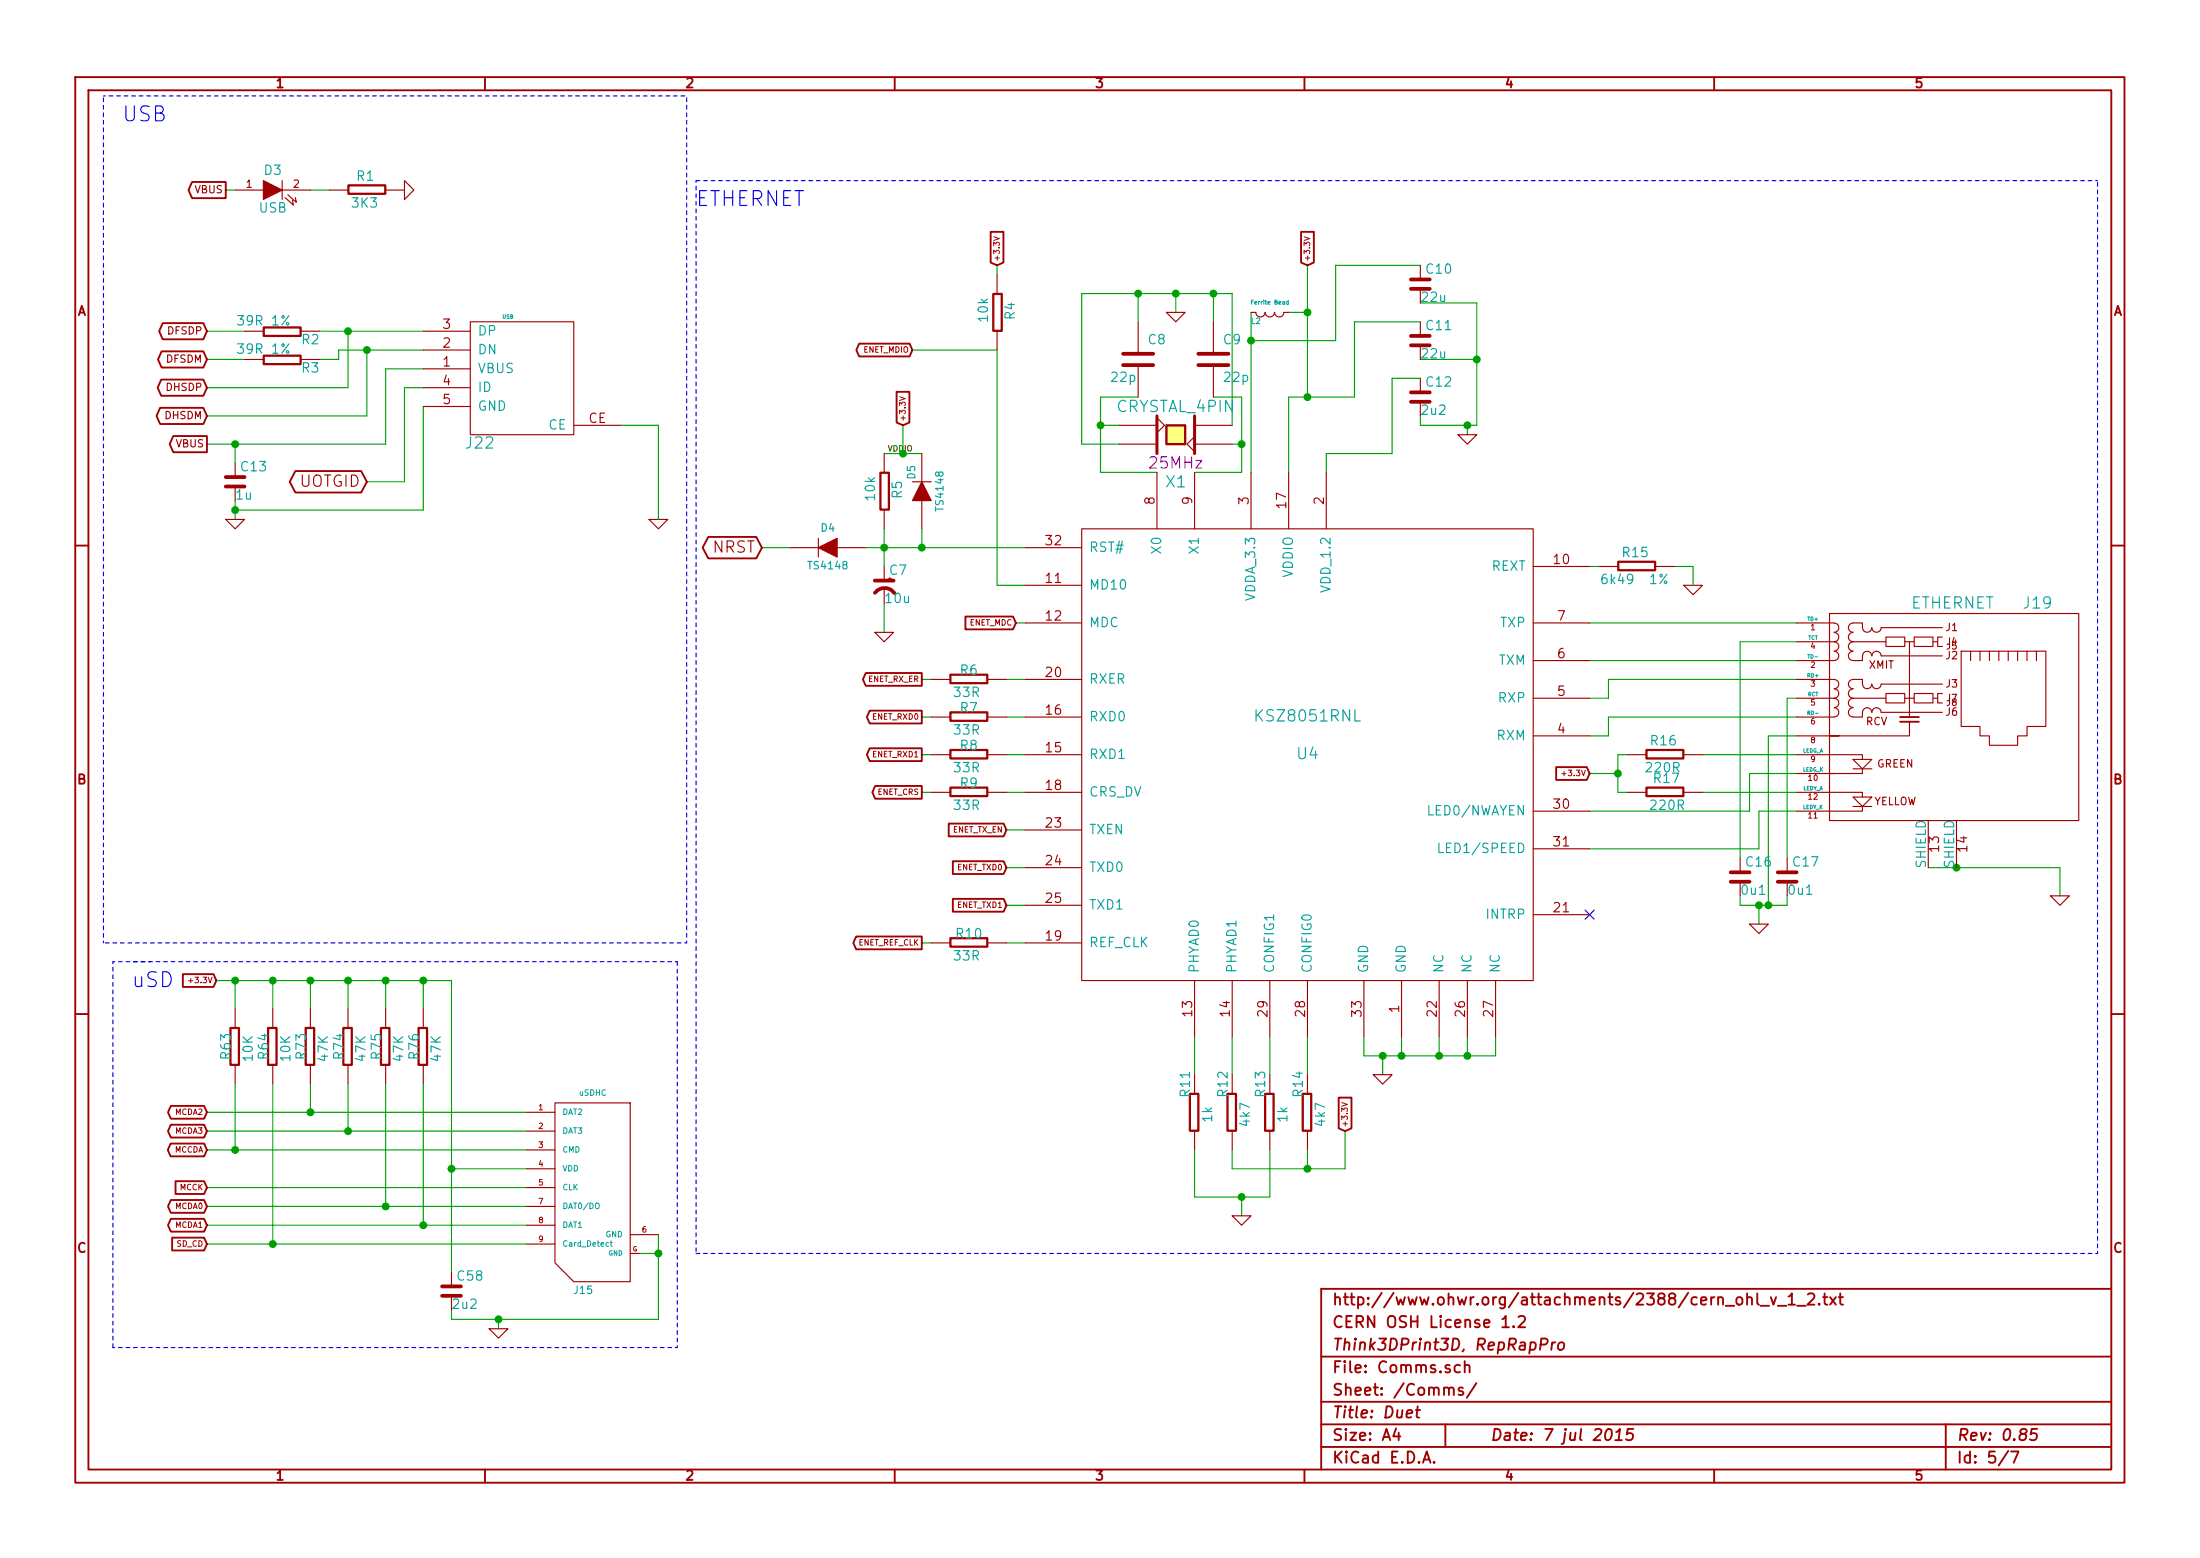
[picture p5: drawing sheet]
EESchema Schematic File Version 2
LIBS:power
LIBS:device
LIBS:transistors
LIBS:conn
LIBS:linear
LIBS:regul
LIBS:74xx
LIBS:cmos4000
LIBS:adc-dac
LIBS:memory
LIBS:xilinx
LIBS:special
LIBS:microcontrollers
LIBS:dsp
LIBS:microchip
LIBS:analog_switches
LIBS:motorola
LIBS:texas
LIBS:intel
LIBS:audio
LIBS:interface
LIBS:digital-audio
LIBS:philips
LIBS:display
LIBS:cypress
LIBS:siliconi
LIBS:opto
LIBS:atmel
LIBS:contrib
LIBS:valves
LIBS:FE
LIBS:Duet0.85-cache
EELAYER 27 0
EELAYER END
$Descr A4 11693 8268
encoding utf-8
Sheet 5 7
Title "Duet"
Date "7 jul 2015"
Rev "0.85"
Comp "Think3DPrint3D, RepRapPro"
Comment1 "CERN OSH License 1.2"
Comment2 "http://www.ohwr.org/attachments/2388/cern_ohl_v_1_2.txt"
Comment3 ""
Comment4 ""
$EndDescr
Wire Wire Line
	7550 2000 7400 2000
Wire Wire Line
	7400 2000 7400 2400
Wire Wire Line
	7400 2400 7050 2400
Wire Wire Line
	7550 1400 7100 1400
Wire Wire Line
	7100 1400 7100 1800
Wire Wire Line
	7100 1800 6650 1800
Wire Wire Line
	3500 2250 3300 2250
Wire Wire Line
	7800 2300 7800 2250
Wire Wire Line
	7550 2200 7550 2250
Connection ~ 1450 5200
Wire Wire Line
	1450 5200 1450 5350
Connection ~ 1450 6600
Wire Wire Line
	1450 5750 1450 6600
Connection ~ 1850 5200
Wire Wire Line
	1850 5200 1850 5350
Connection ~ 2250 5200
Wire Wire Line
	2250 5350 2250 5200
Connection ~ 1850 6000
Wire Wire Line
	1850 5750 1850 6000
Connection ~ 2250 6500
Wire Wire Line
	2250 5750 2250 6500
Connection ~ 6600 6350
Wire Wire Line
	6600 6450 6600 6350
Connection ~ 6450 1550
Wire Wire Line
	6550 1550 5750 1550
Wire Wire Line
	6550 1550 6550 2250
Connection ~ 5850 2250
Wire Wire Line
	5850 2500 5850 2100
Wire Wire Line
	5850 2500 6150 2500
Wire Wire Line
	6450 2100 6600 2100
Wire Wire Line
	6550 2350 6600 2350
Wire Wire Line
	2250 2050 2150 2050
Wire Wire Line
	2150 2050 2150 2550
Wire Wire Line
	2150 2550 1950 2550
Wire Wire Line
	1250 2750 1250 2650
Wire Wire Line
	5300 1450 5300 1400
Connection ~ 2400 6200
Wire Wire Line
	1100 6500 2800 6500
Wire Wire Line
	1100 6300 2800 6300
Wire Wire Line
	1100 6000 2800 6000
Connection ~ 3500 6650
Wire Wire Line
	3500 6550 3500 7000
Wire Wire Line
	3500 7000 2400 7000
Wire Notes Line
	3650 5000 550  5000
Wire Wire Line
	2250 1950 2050 1950
Wire Wire Line
	2050 1950 2050 2350
Wire Wire Line
	1100 2050 1850 2050
Connection ~ 1850 1750
Wire Wire Line
	1850 2050 1850 1750
Wire Wire Line
	1250 1000 1200 1000
Wire Wire Line
	7550 1900 7850 1900
Wire Wire Line
	5450 4400 5350 4400
Wire Wire Line
	5450 4800 5350 4800
Wire Notes Line
	11150 6650 3700 6650
Wire Notes Line
	11150 6650 11150 950 
Wire Notes Line
	11150 950  3700 950 
Wire Wire Line
	9400 4800 9400 3900
Wire Wire Line
	9550 3700 9500 3700
Wire Wire Line
	9500 3700 9500 4550
Connection ~ 9400 4800
Wire Wire Line
	9550 4300 9350 4300
Wire Wire Line
	9550 4100 9300 4100
Wire Wire Line
	9550 3800 8550 3800
Wire Wire Line
	9550 3500 8450 3500
Wire Wire Line
	8650 4200 8600 4200
Wire Wire Line
	8600 4200 8600 4000
Wire Wire Line
	8600 4000 8650 4000
Wire Wire Line
	8450 4500 9350 4500
Wire Wire Line
	9350 4500 9350 4300
Wire Wire Line
	8450 3700 8550 3700
Wire Wire Line
	8550 3700 8550 3600
Wire Notes Line
	800  5100 600  5100
Wire Notes Line
	600  5100 600  7150
Wire Notes Line
	600  7150 3600 7150
Wire Notes Line
	3600 7150 3600 5100
Wire Notes Line
	3600 5100 700  5100
Wire Notes Line
	3700 950  3700 6650
Wire Wire Line
	2050 2350 1100 2350
Wire Wire Line
	1100 1750 1300 1750
Connection ~ 6950 6200
Wire Wire Line
	7150 6000 7150 6200
Wire Wire Line
	7150 6200 6550 6200
Wire Wire Line
	6550 6200 6550 6100
Wire Wire Line
	6750 5700 6750 5500
Wire Wire Line
	6350 5700 6350 5500
Wire Wire Line
	5450 4200 5350 4200
Wire Wire Line
	4950 5000 4900 5000
Wire Wire Line
	5450 3600 5350 3600
Wire Wire Line
	4950 3800 4900 3800
Connection ~ 4900 2900
Wire Wire Line
	5450 2900 4600 2900
Wire Wire Line
	4700 3350 4700 3200
Connection ~ 6950 1650
Wire Wire Line
	6950 1400 6950 2100
Wire Wire Line
	6850 1650 6950 1650
Wire Wire Line
	6850 2500 6850 2100
Wire Wire Line
	7050 2400 7050 2500
Wire Wire Line
	9000 3100 9000 3000
Wire Wire Line
	9000 3000 8900 3000
Connection ~ 6250 1550
Wire Wire Line
	6450 1550 6450 1700
Connection ~ 7800 5600
Wire Wire Line
	7950 5500 7950 5600
Wire Wire Line
	7950 5600 7250 5600
Connection ~ 7450 5600
Wire Wire Line
	7650 5600 7650 5500
Wire Wire Line
	7350 5700 7350 5600
Wire Wire Line
	7250 5600 7250 5500
Wire Wire Line
	7450 5600 7450 5500
Connection ~ 7350 5600
Wire Wire Line
	7800 5600 7800 5500
Connection ~ 7650 5600
Wire Wire Line
	6050 1700 6050 1550
Wire Wire Line
	6250 1550 6250 1650
Wire Wire Line
	8450 3000 8500 3000
Connection ~ 7850 1900
Wire Wire Line
	6650 1650 6650 2500
Connection ~ 6650 1800
Connection ~ 6950 2100
Wire Wire Line
	4050 2900 4200 2900
Wire Wire Line
	4900 2800 4900 2900
Connection ~ 4700 2900
Wire Wire Line
	4700 3000 4700 2800
Wire Wire Line
	4900 2400 4700 2400
Wire Wire Line
	5350 4000 5450 4000
Wire Wire Line
	5350 3800 5450 3800
Wire Wire Line
	4950 4000 4900 4000
Wire Wire Line
	5450 5000 5350 5000
Wire Wire Line
	4950 3600 4900 3600
Wire Wire Line
	4950 4200 4900 4200
Wire Wire Line
	6550 5700 6550 5500
Wire Wire Line
	6950 6100 6950 6200
Wire Wire Line
	1100 1900 1300 1900
Wire Wire Line
	1700 1750 2250 1750
Wire Wire Line
	2250 1850 1800 1850
Wire Wire Line
	1800 1850 1800 1900
Wire Wire Line
	1800 1900 1700 1900
Wire Notes Line
	3650 5000 3650 500 
Wire Notes Line
	550  5000 550  500 
Wire Wire Line
	2650 7050 2650 7000
Connection ~ 2650 7000
Wire Wire Line
	8550 3800 8550 3900
Wire Wire Line
	8550 3900 8450 3900
Wire Wire Line
	9300 4100 9300 4300
Wire Wire Line
	9300 4300 8450 4300
Wire Wire Line
	8450 4100 8600 4100
Connection ~ 8600 4100
Wire Wire Line
	9550 3300 8450 3300
Wire Wire Line
	8550 3600 9550 3600
Wire Wire Line
	9550 4000 9050 4000
Wire Wire Line
	9550 4200 9050 4200
Wire Wire Line
	9500 4750 9500 4800
Wire Wire Line
	9500 4800 9250 4800
Wire Wire Line
	9250 4800 9250 4750
Wire Wire Line
	9250 4550 9250 3400
Wire Wire Line
	9250 3400 9550 3400
Wire Wire Line
	9400 3900 9550 3900
Wire Wire Line
	9350 4900 9350 4800
Connection ~ 9350 4800
Wire Wire Line
	6950 5700 6950 5500
Wire Wire Line
	5450 3300 5400 3300
Wire Wire Line
	5450 4600 5350 4600
Wire Wire Line
	7550 1600 7850 1600
Wire Wire Line
	1650 1000 1750 1000
Wire Wire Line
	2400 7000 2400 6950
Wire Wire Line
	1950 1850 1950 2200
Connection ~ 1950 1850
Wire Wire Line
	1950 2200 1100 2200
Wire Notes Line
	550  500  3650 500 
Wire Wire Line
	3400 6650 3500 6650
Wire Wire Line
	2800 6200 2400 6200
Wire Wire Line
	2400 6750 2400 5200
Wire Wire Line
	1100 5900 2800 5900
Wire Wire Line
	1100 6100 2800 6100
Wire Wire Line
	1100 6400 2800 6400
Wire Wire Line
	1100 6600 2800 6600
Wire Wire Line
	5450 3100 5300 3100
Wire Wire Line
	5300 3100 5300 1850
Wire Wire Line
	5300 1850 4850 1850
Wire Wire Line
	4800 2250 4800 2400
Connection ~ 4800 2400
Wire Wire Line
	1250 2450 1250 2350
Connection ~ 1250 2350
Wire Wire Line
	1250 2700 2250 2700
Connection ~ 1250 2700
Wire Wire Line
	5950 2250 5850 2250
Wire Wire Line
	5850 2100 6050 2100
Wire Wire Line
	6350 2500 6600 2500
Wire Wire Line
	6600 2500 6600 2100
Connection ~ 6600 2350
Wire Wire Line
	5950 2350 5750 2350
Wire Wire Line
	5750 2350 5750 1550
Connection ~ 6050 1550
Wire Wire Line
	6350 6100 6350 6350
Wire Wire Line
	6350 6350 6750 6350
Wire Wire Line
	6750 6350 6750 6100
Wire Wire Line
	2400 5200 1150 5200
Wire Wire Line
	2050 5750 2050 6400
Connection ~ 2050 6400
Wire Wire Line
	1650 5750 1650 5900
Connection ~ 1650 5900
Wire Wire Line
	2050 5200 2050 5350
Connection ~ 2050 5200
Wire Wire Line
	1650 5200 1650 5350
Connection ~ 1650 5200
Wire Wire Line
	1250 5750 1250 6100
Connection ~ 1250 6100
Wire Wire Line
	1250 5350 1250 5200
Connection ~ 1250 5200
Wire Wire Line
	7850 1600 7850 2250
Wire Wire Line
	7850 2250 7550 2250
Connection ~ 7800 2250
Wire Wire Line
	10950 4600 10950 4750
Wire Wire Line
	2250 2700 2250 2150
Wire Wire Line
	10250 4600 10950 4600
Connection ~ 10400 4600
Wire Wire Line
	6850 2100 7200 2100
Wire Wire Line
	7200 2100 7200 1700
Wire Wire Line
	7200 1700 7550 1700
$Comp
L GND #PWR035
U 1 1
P 10950 4750
F 0 "#PWR035" H 10950 4750 30  0001 C CNN
F 1 "GND" H 10950 4680 30  0001 C CNN
F 2 "" H 10950 4750 60  0001 C CNN
F 3 "" H 10950 4750 60  0001 C CNN
	1    10950 4750
	1    0    0    -1  
$EndComp
$Comp
L GND #PWR036
U 1 1
P 3500 2750
F 0 "#PWR036" H 3500 2750 30  0001 C CNN
F 1 "GND" H 3500 2680 30  0001 C CNN
F 2 "" H 3500 2750 60  0001 C CNN
F 3 "" H 3500 2750 60  0001 C CNN
	1    3500 2750
	1    0    0    -1  
$EndComp
$Comp
L R_SMALL R63
U 1 1
P 1250 5550
F 0 "R63" V 1300 5550 50  0000 C CNN
F 1 "10K" V 1182 5562 50  0000 C CNN
F 2 "0603" H 1250 5550 60  0001 C CNN
F 3 "" H 1250 5550 60  0001 C CNN
	1    1250 5550
	-1   0    0    1   
$EndComp
$Comp
L R_SMALL R64
U 1 1
P 1450 5550
F 0 "R64" V 1500 5550 50  0000 C CNN
F 1 "10K" V 1382 5562 50  0000 C CNN
F 2 "0603" H 1450 5550 60  0001 C CNN
F 3 "" H 1450 5550 60  0001 C CNN
	1    1450 5550
	-1   0    0    1   
$EndComp
$Comp
L R_SMALL R73
U 1 1
P 1650 5550
F 0 "R73" V 1700 5550 50  0000 C CNN
F 1 "47K" V 1582 5562 50  0000 C CNN
F 2 "0603" H 1650 5550 60  0001 C CNN
F 3 "" H 1650 5550 60  0001 C CNN
	1    1650 5550
	-1   0    0    1   
$EndComp
$Comp
L R_SMALL R74
U 1 1
P 1850 5550
F 0 "R74" V 1900 5550 50  0000 C CNN
F 1 "47K" V 1782 5562 50  0000 C CNN
F 2 "0603" H 1850 5550 60  0001 C CNN
F 3 "" H 1850 5550 60  0001 C CNN
	1    1850 5550
	-1   0    0    1   
$EndComp
$Comp
L R_SMALL R76
U 1 1
P 2250 5550
F 0 "R76" V 2300 5550 50  0000 C CNN
F 1 "47K" V 2182 5562 50  0000 C CNN
F 2 "0603" H 2250 5550 60  0001 C CNN
F 3 "" H 2250 5550 60  0001 C CNN
	1    2250 5550
	-1   0    0    1   
$EndComp
$Comp
L R_SMALL R75
U 1 1
P 2050 5550
F 0 "R75" V 2100 5550 50  0000 C CNN
F 1 "47K" V 1982 5562 50  0000 C CNN
F 2 "0603" H 2050 5550 60  0001 C CNN
F 3 "" H 2050 5550 60  0001 C CNN
	1    2050 5550
	-1   0    0    1   
$EndComp
Text GLabel 4050 2900 0    60   BiDi ~ 0
NRST
$Comp
L CRYSTAL_4PIN X1
U 1 1
P 6250 2300
F 0 "X1" H 6250 2550 60  0000 C CNN
F 1 "CRYSTAL_4PIN" H 6250 2150 60  0000 C CNN
F 2 "" H 6250 2300 60  0001 C CNN
F 3 "" H 6250 2300 60  0001 C CNN
F 4 "25MHz" H 6250 2450 60  0000 C CNN "Frequency"
	1    6250 2300
	-1   0    0    1   
$EndComp
Text GLabel 7150 6000 1    30   Input ~ 0
+3.3V
$Comp
L USBCONN-MICROB J22
U 1 1
P 2850 2000
F 0 "J22" H 2550 1650 60  0000 C CNN
F 1 "USB" H 2700 2325 20  0000 C CNN
F 2 "" H 2850 2000 60  0001 C CNN
F 3 "" H 2850 2000 60  0001 C CNN
	1    2850 2000
	1    0    0    -1  
$EndComp
Text GLabel 1950 2550 0    60   BiDi ~ 0
UOTGID
NoConn ~ 8450 4850
Text GLabel 4800 2250 1    30   Input ~ 0
+3.3V
Text GLabel 5300 1400 1    30   Input ~ 0
+3.3V
$Comp
L R_SMALL R4
U 1 1
P 5300 1650
F 0 "R4" V 5375 1658 50  0000 C CNN
F 1 "10k" V 5232 1662 50  0000 C CNN
F 2 "0603" H 5300 1650 60  0001 C CNN
F 3 "" H 5300 1650 60  0001 C CNN
	1    5300 1650
	1    0    0    -1  
$EndComp
$Comp
L C_SMALL C13
U 1 1
P 1250 2550
F 0 "C13" H 1275 2625 50  0000 L CNN
F 1 "1u" H 1250 2475 50  0000 L CNN
F 2 "" H 1250 2550 60  0001 C CNN
F 3 "" H 1250 2550 60  0001 C CNN
	1    1250 2550
	1    0    0    -1  
$EndComp
Text GLabel 1100 6600 0    30   Input ~ 0
SD_CD
Text GLabel 1100 6100 0    30   BiDi ~ 0
MCCDA
Text GLabel 1100 6300 0    30   Input ~ 0
MCCK
Text GLabel 1100 6500 0    30   BiDi ~ 0
MCDA1
Text GLabel 1100 6400 0    30   BiDi ~ 0
MCDA0
Text GLabel 1100 6000 0    30   BiDi ~ 0
MCDA3
Text GLabel 1100 5900 0    30   BiDi ~ 0
MCDA2
Text GLabel 1150 5200 0    30   Input ~ 0
+3.3V
$Comp
L USD_SOCKET J15
U 1 1
P 3100 6350
F 0 "J15" H 3100 5850 40  0000 C CNN
F 1 "uSDHC" H 3150 6900 30  0000 C CNN
F 2 "" H 3100 6350 60  0001 C CNN
F 3 "" H 3100 6350 60  0001 C CNN
	1    3100 6350
	1    0    0    -1  
$EndComp
$Comp
L GND #PWR037
U 1 1
P 2150 1000
F 0 "#PWR037" H 2150 1000 30  0001 C CNN
F 1 "GND" H 2150 930 30  0001 C CNN
F 2 "" H 2150 1000 60  0001 C CNN
F 3 "" H 2150 1000 60  0001 C CNN
	1    2150 1000
	0    -1   -1   0   
$EndComp
Text GLabel 1200 1000 0    39   Output ~ 0
VBUS
Text GLabel 1100 2050 0    39   BiDi ~ 0
DHSDP
Text GLabel 1100 2200 0    39   BiDi ~ 0
DHSDM
$Comp
L C_SMALL C58
U 1 1
P 2400 6850
F 0 "C58" H 2425 6925 50  0000 L CNN
F 1 "2u2" H 2400 6775 50  0000 L CNN
F 2 "" H 2400 6850 60  0001 C CNN
F 3 "" H 2400 6850 60  0001 C CNN
	1    2400 6850
	1    0    0    -1  
$EndComp
Text GLabel 5400 3300 0    30   Input ~ 0
ENET_MDC
$Comp
L ENET_PHY U4
U 1 1
P 6950 4000
F 0 "U4" H 6950 4000 60  0000 C CNN
F 1 "KSZ8051RNL" H 6950 4200 60  0000 C CNN
F 2 "" H 6950 4000 60  0001 C CNN
F 3 "" H 6950 4000 60  0001 C CNN
	1    6950 4000
	1    0    0    -1  
$EndComp
$Comp
L RJ45+MAG J19
U 1 1
P 10200 3800
F 0 "J19" H 10750 4400 60  0000 L CNN
F 1 "ETHERNET" H 10600 4400 60  0000 R CNN
F 2 "" H 10200 3800 60  0001 C CNN
F 3 "" H 10200 3800 60  0001 C CNN
	1    10200 3800
	1    0    0    -1  
$EndComp
Text GLabel 8450 4100 0    30   Input ~ 0
+3.3V
Text Notes 700  5250 0    79   ~ 0
uSD
$Comp
L GND #PWR038
U 1 1
P 2650 7050
F 0 "#PWR038" H 2650 7050 30  0001 C CNN
F 1 "GND" H 2650 6980 30  0001 C CNN
F 2 "" H 2650 7050 60  0001 C CNN
F 3 "" H 2650 7050 60  0001 C CNN
	1    2650 7050
	1    0    0    -1  
$EndComp
Text Notes 3700 1100 0    79   ~ 0
ETHERNET
Text Notes 650  650  0    79   ~ 0
USB
$Comp
L R_SMALL R1
U 1 1
P 1950 1000
F 0 "R1" V 2025 1008 50  0000 C CNN
F 1 "3K3" V 1882 1012 50  0000 C CNN
F 2 "" H 1950 1000 60  0001 C CNN
F 3 "" H 1950 1000 60  0001 C CNN
	1    1950 1000
	0    -1   -1   0   
$EndComp
$Comp
L LED D3
U 1 1
P 1450 1000
F 0 "D3" H 1450 1100 50  0000 C CNN
F 1 "USB" H 1450 900 50  0000 C CNN
F 2 "" H 1450 1000 60  0001 C CNN
F 3 "" H 1450 1000 60  0001 C CNN
	1    1450 1000
	1    0    0    -1  
$EndComp
$Comp
L R_SMALL R3
U 1 1
P 1500 1900
F 0 "R3" V 1550 2050 50  0000 C CNN
F 1 "39R 1%" V 1450 1800 50  0000 C CNN
F 2 "" H 1500 1900 60  0001 C CNN
F 3 "" H 1500 1900 60  0001 C CNN
	1    1500 1900
	0    1    1    0   
$EndComp
$Comp
L R_SMALL R2
U 1 1
P 1500 1750
F 0 "R2" V 1550 1900 50  0000 C CNN
F 1 "39R 1%" V 1450 1650 50  0000 C CNN
F 2 "" H 1500 1750 60  0001 C CNN
F 3 "" H 1500 1750 60  0001 C CNN
	1    1500 1750
	0    1    1    0   
$EndComp
$Comp
L GND #PWR039
U 1 1
P 1250 2750
F 0 "#PWR039" H 1250 2750 30  0001 C CNN
F 1 "GND" H 1250 2680 30  0001 C CNN
F 2 "" H 1250 2750 60  0001 C CNN
F 3 "" H 1250 2750 60  0001 C CNN
	1    1250 2750
	1    0    0    -1  
$EndComp
Text GLabel 1100 2350 0    39   Output ~ 0
VBUS
Text GLabel 1100 1900 0    39   BiDi ~ 0
DFSDM
Text GLabel 1100 1750 0    39   BiDi ~ 0
DFSDP
$Comp
L C_POL C7
U 1 1
P 4700 3100
F 0 "C7" H 4725 3175 50  0000 L CNN
F 1 "10u" H 4700 3025 50  0000 L CNN
F 2 "" H 4700 3100 60  0001 C CNN
F 3 "Tantalum A size" H 4700 3050 60  0001 C CNN
	1    4700 3100
	1    0    0    -1  
$EndComp
$Comp
L C_SMALL C16
U 1 1
P 9250 4650
F 0 "C16" H 9275 4725 50  0000 L CNN
F 1 "0u1" H 9250 4575 50  0000 L CNN
F 2 "" H 9250 4650 60  0001 C CNN
F 3 "" H 9250 4650 60  0001 C CNN
	1    9250 4650
	1    0    0    -1  
$EndComp
$Comp
L R_SMALL R14
U 1 1
P 6950 5900
F 0 "R14" V 7000 5750 50  0000 C CNN
F 1 "4k7" V 6882 5912 50  0000 C CNN
F 2 "0603" H 6950 5900 60  0001 C CNN
F 3 "" H 6950 5900 60  0001 C CNN
	1    6950 5900
	-1   0    0    1   
$EndComp
$Comp
L R_SMALL R13
U 1 1
P 6750 5900
F 0 "R13" V 6800 5750 50  0000 C CNN
F 1 "1k" V 6682 5912 50  0000 C CNN
F 2 "0603" H 6750 5900 60  0001 C CNN
F 3 "" H 6750 5900 60  0001 C CNN
	1    6750 5900
	-1   0    0    1   
$EndComp
$Comp
L R_SMALL R12
U 1 1
P 6550 5900
F 0 "R12" V 6600 5750 50  0000 C CNN
F 1 "4k7" V 6482 5912 50  0000 C CNN
F 2 "0603" H 6550 5900 60  0001 C CNN
F 3 "" H 6550 5900 60  0001 C CNN
	1    6550 5900
	-1   0    0    1   
$EndComp
$Comp
L GND #PWR040
U 1 1
P 6600 6450
F 0 "#PWR040" H 6600 6450 30  0001 C CNN
F 1 "GND" H 6600 6380 30  0001 C CNN
F 2 "" H 6600 6450 60  0001 C CNN
F 3 "" H 6600 6450 60  0001 C CNN
	1    6600 6450
	1    0    0    -1  
$EndComp
$Comp
L R_SMALL R11
U 1 1
P 6350 5900
F 0 "R11" V 6400 5750 50  0000 C CNN
F 1 "1k" V 6282 5912 50  0000 C CNN
F 2 "0603" H 6350 5900 60  0001 C CNN
F 3 "" H 6350 5900 60  0001 C CNN
	1    6350 5900
	-1   0    0    1   
$EndComp
$Comp
L R_SMALL R9
U 1 1
P 5150 4200
F 0 "R9" V 5200 4200 50  0000 C CNN
F 1 "33R" V 5082 4212 50  0000 C CNN
F 2 "0603" H 5150 4200 60  0001 C CNN
F 3 "" H 5150 4200 60  0001 C CNN
	1    5150 4200
	0    -1   -1   0   
$EndComp
$Comp
L R_SMALL R10
U 1 1
P 5150 5000
F 0 "R10" V 5200 5000 50  0000 C CNN
F 1 "33R" V 5082 5012 50  0000 C CNN
F 2 "0603" H 5150 5000 60  0001 C CNN
F 3 "" H 5150 5000 60  0001 C CNN
	1    5150 5000
	0    -1   -1   0   
$EndComp
$Comp
L R_SMALL R6
U 1 1
P 5150 3600
F 0 "R6" V 5200 3600 50  0000 C CNN
F 1 "33R" V 5082 3612 50  0000 C CNN
F 2 "0603" H 5150 3600 60  0001 C CNN
F 3 "" H 5150 3600 60  0001 C CNN
	1    5150 3600
	0    -1   -1   0   
$EndComp
$Comp
L R_SMALL R8
U 1 1
P 5150 4000
F 0 "R8" V 5200 4000 50  0000 C CNN
F 1 "33R" V 5082 4012 50  0000 C CNN
F 2 "0603" H 5150 4000 60  0001 C CNN
F 3 "" H 5150 4000 60  0001 C CNN
	1    5150 4000
	0    -1   -1   0   
$EndComp
$Comp
L R_SMALL R7
U 1 1
P 5150 3800
F 0 "R7" V 5200 3800 50  0000 C CNN
F 1 "33R" V 5082 3812 50  0000 C CNN
F 2 "0603" H 5150 3800 60  0001 C CNN
F 3 "" H 5150 3800 60  0001 C CNN
	1    5150 3800
	0    -1   -1   0   
$EndComp
$Comp
L C_SMALL C17
U 1 1
P 9500 4650
F 0 "C17" H 9525 4725 50  0000 L CNN
F 1 "0u1" H 9500 4575 50  0000 L CNN
F 2 "" H 9500 4650 60  0001 C CNN
F 3 "" H 9500 4650 60  0001 C CNN
	1    9500 4650
	1    0    0    -1  
$EndComp
$Comp
L GND #PWR041
U 1 1
P 9350 4900
F 0 "#PWR041" H 9350 4900 30  0001 C CNN
F 1 "GND" H 9350 4830 30  0001 C CNN
F 2 "" H 9350 4900 60  0001 C CNN
F 3 "" H 9350 4900 60  0001 C CNN
	1    9350 4900
	1    0    0    -1  
$EndComp
Text Label 4850 2400 2    30   ~ 0
VDDIO
$Comp
L DIODE D5
U 1 1
P 4900 2600
F 0 "D5" H 5000 2650 40  0000 C CNN
F 1 "TS4148" H 4900 2500 40  0000 C CNN
F 2 "" H 4900 2600 60  0001 C CNN
F 3 "" H 4900 2600 60  0001 C CNN
	1    4900 2600
	0    -1   -1   0   
$EndComp
$Comp
L R_SMALL R5
U 1 1
P 4700 2600
F 0 "R5" V 4775 2608 50  0000 C CNN
F 1 "10k" V 4632 2612 50  0000 C CNN
F 2 "0603" H 4700 2600 60  0001 C CNN
F 3 "" H 4700 2600 60  0001 C CNN
	1    4700 2600
	1    0    0    -1  
$EndComp
$Comp
L DIODE D4
U 1 1
P 4400 2900
F 0 "D4" H 4400 3000 40  0000 C CNN
F 1 "TS4148" H 4400 2800 40  0000 C CNN
F 2 "" H 4400 2900 60  0001 C CNN
F 3 "" H 4400 2900 60  0001 C CNN
	1    4400 2900
	-1   0    0    -1  
$EndComp
$Comp
L GND #PWR042
U 1 1
P 4700 3350
F 0 "#PWR042" H 4700 3350 30  0001 C CNN
F 1 "GND" H 4700 3280 30  0001 C CNN
F 2 "" H 4700 3350 60  0001 C CNN
F 3 "" H 4700 3350 60  0001 C CNN
	1    4700 3350
	1    0    0    -1  
$EndComp
Text GLabel 6950 1400 1    30   Input ~ 0
+3.3V
$Comp
L L_MINI L2
U 1 1
P 6750 1650
F 0 "L2" H 6675 1600 30  0000 C CNN
F 1 "Ferrite Bead" H 6750 1700 22  0000 C CNN
F 2 "1206" H 6750 1650 60  0001 C CNN
F 3 "HI1206N101R-00" H 7600 1750 60  0001 C CNN
	1    6750 1650
	1    0    0    -1  
$EndComp
$Comp
L C_SMALL C10
U 1 1
P 7550 1500
F 0 "C10" H 7575 1575 50  0000 L CNN
F 1 "22u" H 7550 1425 50  0000 L CNN
F 2 "" H 7550 1500 60  0001 C CNN
F 3 "0.1uF, 50V 10% X7R ceramic" H 7550 1450 60  0001 C CNN
	1    7550 1500
	1    0    0    -1  
$EndComp
$Comp
L C_SMALL C11
U 1 1
P 7550 1800
F 0 "C11" H 7575 1875 50  0000 L CNN
F 1 "22u" H 7550 1725 50  0000 L CNN
F 2 "" H 7550 1800 60  0001 C CNN
F 3 "" H 7550 1800 60  0001 C CNN
	1    7550 1800
	1    0    0    -1  
$EndComp
$Comp
L C_SMALL C12
U 1 1
P 7550 2100
F 0 "C12" H 7575 2175 50  0000 L CNN
F 1 "2u2" H 7550 2025 50  0000 L CNN
F 2 "" H 7550 2100 60  0001 C CNN
F 3 "" H 7550 2100 60  0001 C CNN
	1    7550 2100
	1    0    0    -1  
$EndComp
$Comp
L GND #PWR043
U 1 1
P 7800 2300
F 0 "#PWR043" H 7800 2300 30  0001 C CNN
F 1 "GND" H 7800 2230 30  0001 C CNN
F 2 "" H 7800 2300 60  0001 C CNN
F 3 "" H 7800 2300 60  0001 C CNN
	1    7800 2300
	1    0    0    -1  
$EndComp
$Comp
L R_SMALL R15
U 1 1
P 8700 3000
F 0 "R15" V 8775 3008 50  0000 C CNN
F 1 "6k49  1%" V 8632 3012 50  0000 C CNN
F 2 "0603" H 8700 3000 60  0001 C CNN
F 3 "" H 8700 3000 60  0001 C CNN
	1    8700 3000
	0    -1   -1   0   
$EndComp
$Comp
L GND #PWR044
U 1 1
P 9000 3100
F 0 "#PWR044" H 9000 3100 30  0001 C CNN
F 1 "GND" H 9000 3030 30  0001 C CNN
F 2 "" H 9000 3100 60  0001 C CNN
F 3 "" H 9000 3100 60  0001 C CNN
	1    9000 3100
	1    0    0    -1  
$EndComp
$Comp
L R_SMALL R16
U 1 1
P 8850 4000
F 0 "R16" V 8925 4008 50  0000 C CNN
F 1 "220R" V 8782 4012 50  0000 C CNN
F 2 "0603" H 8850 4000 60  0001 C CNN
F 3 "" H 8850 4000 60  0001 C CNN
	1    8850 4000
	0    -1   -1   0   
$EndComp
$Comp
L R_SMALL R17
U 1 1
P 8850 4200
F 0 "R17" V 8925 4208 50  0000 C CNN
F 1 "220R" V 8782 4212 50  0000 C CNN
F 2 "0603" H 8850 4200 60  0001 C CNN
F 3 "" H 8850 4200 60  0001 C CNN
	1    8850 4200
	0    1    -1   0   
$EndComp
$Comp
L GND #PWR045
U 1 1
P 6250 1650
F 0 "#PWR045" H 6250 1650 30  0001 C CNN
F 1 "GND" H 6250 1580 30  0001 C CNN
F 2 "" H 6250 1650 60  0001 C CNN
F 3 "" H 6250 1650 60  0001 C CNN
	1    6250 1650
	1    0    0    -1  
$EndComp
$Comp
L C C9
U 1 1
P 6450 1900
F 0 "C9" H 6500 2000 50  0000 L CNN
F 1 "22p" H 6500 1800 50  0000 L CNN
F 2 "" H 6450 1900 60  0001 C CNN
F 3 "" H 6450 1900 60  0001 C CNN
	1    6450 1900
	1    0    0    -1  
$EndComp
$Comp
L C C8
U 1 1
P 6050 1900
F 0 "C8" H 6100 2000 50  0000 L CNN
F 1 "22p" H 5900 1800 50  0000 L CNN
F 2 "" H 6050 1900 60  0001 C CNN
F 3 "" H 6050 1900 60  0001 C CNN
	1    6050 1900
	1    0    0    -1  
$EndComp
$Comp
L GND #PWR046
U 1 1
P 7350 5700
F 0 "#PWR046" H 7350 5700 30  0001 C CNN
F 1 "GND" H 7350 5630 30  0001 C CNN
F 2 "" H 7350 5700 60  0001 C CNN
F 3 "" H 7350 5700 60  0001 C CNN
	1    7350 5700
	1    0    0    -1  
$EndComp
Text GLabel 5350 4800 0    30   Input ~ 0
ENET_TXD1
Text GLabel 5350 4600 0    30   Input ~ 0
ENET_TXD0
Text GLabel 4900 4000 0    30   Output ~ 0
ENET_RXD1
Text GLabel 4900 3800 0    30   Output ~ 0
ENET_RXD0
Text GLabel 5350 4400 0    30   Input ~ 0
ENET_TX_EN
Text GLabel 4900 3600 0    30   Output ~ 0
ENET_RX_ER
Text GLabel 4900 4200 0    30   Output ~ 0
ENET_CRS
Text GLabel 4850 1850 0    30   BiDi ~ 0
ENET_MDIO
Text GLabel 4900 5000 0    30   Output ~ 0
ENET_REF_CLK
Wire Wire Line
	3500 2250 3500 2750
$EndSCHEMATC
